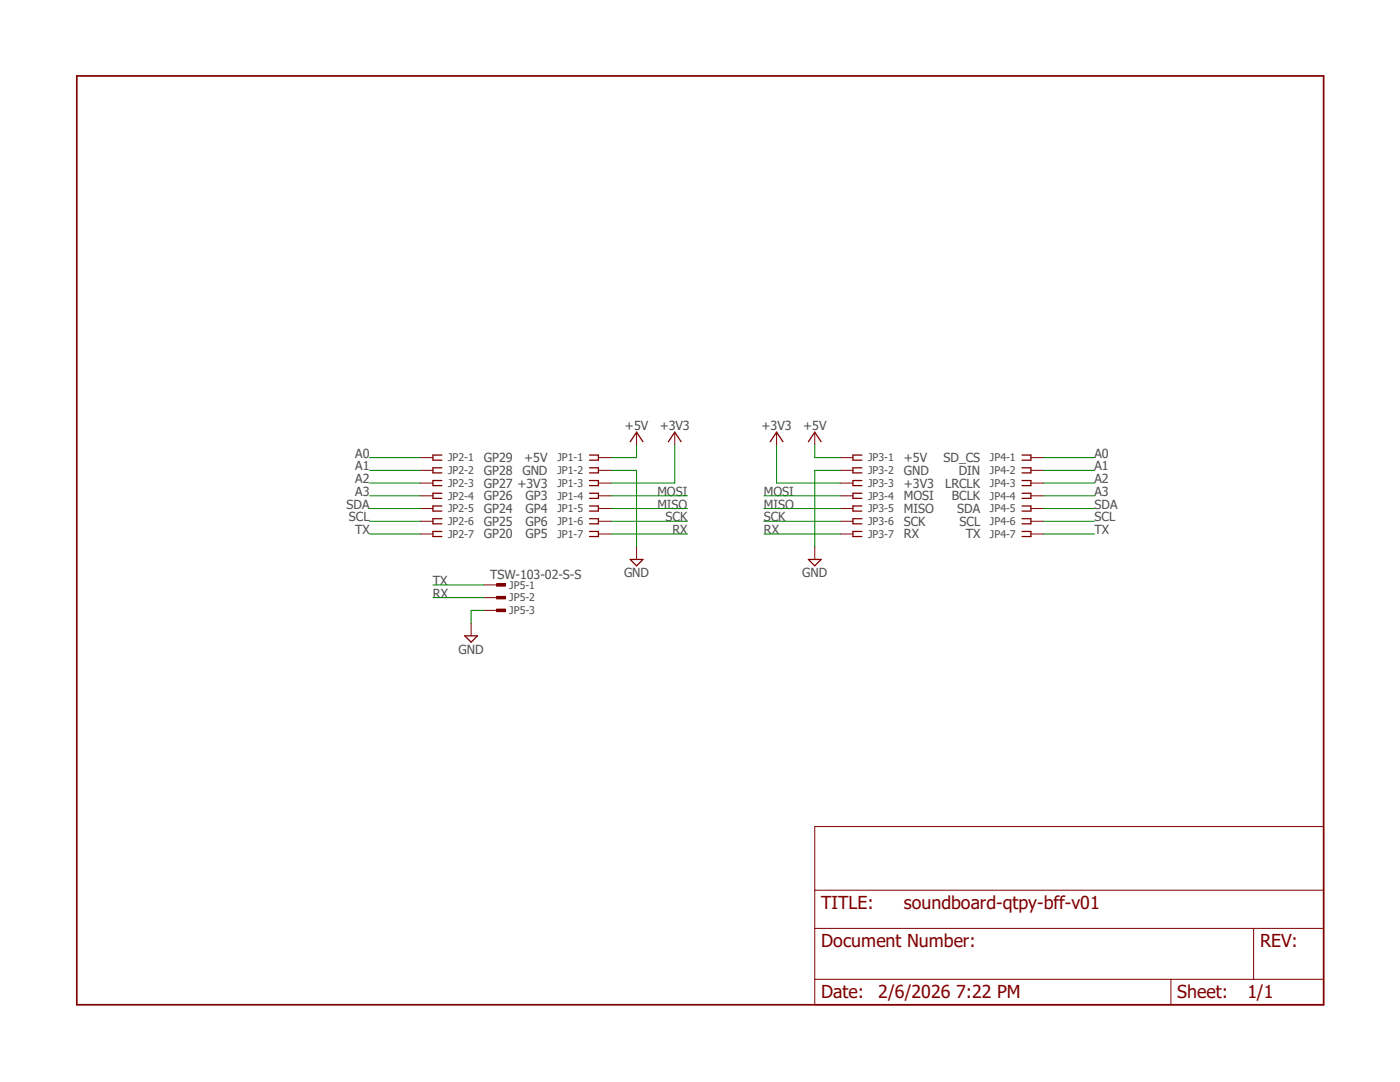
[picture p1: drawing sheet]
<?xml version="1.0" encoding="utf-8"?>
<!DOCTYPE eagle SYSTEM "eagle.dtd">
<eagle version="7.7.0">
<drawing>
<settings>
<setting alwaysvectorfont="no"/>
<setting verticaltext="up"/>
</settings>
<grid distance="0.1" unitdist="inch" unit="inch" style="lines" multiple="1" display="no" altdistance="0.01" altunitdist="inch" altunit="inch"/>
<schematic xreflabel="%F%N/%S.%C%R" xrefpart="/%S.%C%R">
<libraries>
<library name="supply2">
<symbols>
<symbol name="GND">
<wire x1="-1.27" y1="0" x2="1.27" y2="0" width="0.254" layer="94"/>
<wire x1="1.27" y1="0" x2="0" y2="-1.27" width="0.254" layer="94"/>
<wire x1="0" y1="-1.27" x2="-1.27" y2="0" width="0.254" layer="94"/>
<text x="-1.905" y="-3.175" size="1.778" layer="96">&gt;VALUE</text>
<pin name="GND" x="0" y="2.54" visible="off" length="short" direction="sup" rot="R270"/>
</symbol>
</symbols>
<devicesets>
<deviceset name="GND" prefix="SUPPLY">
<gates>
<gate name="GND" symbol="GND" x="0" y="0"/>
</gates>
<devices>
<device name="">
<technologies>
<technology name=""/>
</technologies>
</device>
</devices>
</deviceset>
</devicesets>
</library>
<library name="supply1">
<symbols>
<symbol name="+5V">
<wire x1="1.27" y1="-1.905" x2="0" y2="0" width="0.254" layer="94"/>
<wire x1="0" y1="0" x2="-1.27" y2="-1.905" width="0.254" layer="94"/>
<text x="-2.54" y="-5.08" size="1.778" layer="96" rot="R90">&gt;VALUE</text>
<pin name="+5V" x="0" y="-2.54" visible="off" length="short" direction="sup" rot="R90"/>
</symbol>
<symbol name="+3V3">
<wire x1="1.27" y1="-1.905" x2="0" y2="0" width="0.254" layer="94"/>
<wire x1="0" y1="0" x2="-1.27" y2="-1.905" width="0.254" layer="94"/>
<text x="-2.54" y="-5.08" size="1.778" layer="96" rot="R90">&gt;VALUE</text>
<pin name="+3V3" x="0" y="-2.54" visible="off" length="short" direction="sup" rot="R90"/>
</symbol>
</symbols>
<devicesets>
<deviceset name="+5V" prefix="P+">
<gates>
<gate name="1" symbol="+5V" x="0" y="0"/>
</gates>
<devices>
<device name="">
<technologies>
<technology name=""/>
</technologies>
</device>
</devices>
</deviceset>
<deviceset name="+3V3" prefix="+3V3">
<gates>
<gate name="G$1" symbol="+3V3" x="0" y="0"/>
</gates>
<devices>
<device name="">
<technologies>
<technology name=""/>
</technologies>
</device>
</devices>
</deviceset>
</devicesets>
</library>
<library name="con-samtec">
<symbols>
<symbol name="FPINV">
<wire x1="-1.778" y1="0.508" x2="0" y2="0.508" width="0.254" layer="94"/>
<wire x1="0" y1="0.508" x2="0" y2="-0.508" width="0.254" layer="94"/>
<wire x1="0" y1="-0.508" x2="-1.778" y2="-0.508" width="0.254" layer="94"/>
<text x="-2.54" y="2.54" size="1.778" layer="96">&gt;VALUE</text>
<text x="-3.048" y="0.762" size="1.524" layer="95" rot="R180">&gt;NAME</text>
<pin name="1" x="2.54" y="0" visible="off" length="short" direction="pas" rot="R180"/>
</symbol>
<symbol name="FPIN">
<wire x1="-1.778" y1="0.508" x2="0" y2="0.508" width="0.254" layer="94"/>
<wire x1="0" y1="0.508" x2="0" y2="-0.508" width="0.254" layer="94"/>
<wire x1="0" y1="-0.508" x2="-1.778" y2="-0.508" width="0.254" layer="94"/>
<text x="-3.048" y="0.762" size="1.524" layer="95" rot="R180">&gt;NAME</text>
<pin name="1" x="2.54" y="0" visible="off" length="short" direction="pas" rot="R180"/>
</symbol>
<symbol name="MPINV">
<text x="-1.27" y="1.27" size="1.778" layer="96">&gt;VALUE</text>
<text x="2.54" y="-0.762" size="1.524" layer="95">&gt;NAME</text>
<rectangle x1="0" y1="-0.254" x2="1.778" y2="0.254" layer="94"/>
<pin name="1" x="-2.54" y="0" visible="off" length="short" direction="pas"/>
</symbol>
<symbol name="MPIN">
<text x="2.54" y="-0.762" size="1.524" layer="95">&gt;NAME</text>
<rectangle x1="0" y1="-0.254" x2="1.778" y2="0.254" layer="94"/>
<pin name="1" x="-2.54" y="0" visible="off" length="short" direction="pas"/>
</symbol>
</symbols>
<devicesets>
<deviceset name="SSW-107-02-S-S" prefix="X">
<gates>
<gate name="-1" symbol="FPINV" x="0" y="7.62" addlevel="always"/>
<gate name="-2" symbol="FPIN" x="0" y="5.08" addlevel="always"/>
<gate name="-3" symbol="FPIN" x="0" y="2.54" addlevel="always"/>
<gate name="-4" symbol="FPIN" x="0" y="0" addlevel="always"/>
<gate name="-5" symbol="FPIN" x="0" y="-2.54" addlevel="always"/>
<gate name="-6" symbol="FPIN" x="0" y="-5.08" addlevel="always"/>
<gate name="-7" symbol="FPIN" x="0" y="-7.62" addlevel="always"/>
</gates>
<devices>
<device name="" package="SSW-107-02-S-S">
<connects>
<connect gate="-1" pin="1" pad="1"/>
<connect gate="-2" pin="1" pad="2"/>
<connect gate="-3" pin="1" pad="3"/>
<connect gate="-4" pin="1" pad="4"/>
<connect gate="-5" pin="1" pad="5"/>
<connect gate="-6" pin="1" pad="6"/>
<connect gate="-7" pin="1" pad="7"/>
</connects>
<technologies>
<technology name="">
<attribute name="MF" value="" constant="no"/>
<attribute name="MPN" value="SSW-107-02-S-S" constant="no"/>
<attribute name="OC_FARNELL" value="unknown" constant="no"/>
<attribute name="OC_NEWARK" value="11P9433" constant="no"/>
</technology>
</technologies>
</device>
<device name="-RA" package="SSW-107-02-S-S-RA">
<connects>
<connect gate="-1" pin="1" pad="1"/>
<connect gate="-2" pin="1" pad="2"/>
<connect gate="-3" pin="1" pad="3"/>
<connect gate="-4" pin="1" pad="4"/>
<connect gate="-5" pin="1" pad="5"/>
<connect gate="-6" pin="1" pad="6"/>
<connect gate="-7" pin="1" pad="7"/>
</connects>
<technologies>
<technology name="">
<attribute name="MF" value="" constant="no"/>
<attribute name="MPN" value="SSW-107-02-S-S-RA" constant="no"/>
<attribute name="OC_FARNELL" value="unknown" constant="no"/>
<attribute name="OC_NEWARK" value="11P9434" constant="no"/>
</technology>
</technologies>
</device>
</devices>
</deviceset>
<deviceset name="TSW-103-02-S-S" prefix="X">
<gates>
<gate name="-1" symbol="MPINV" x="-1.27" y="2.54" addlevel="always"/>
<gate name="-2" symbol="MPIN" x="-1.27" y="0" addlevel="always"/>
<gate name="-3" symbol="MPIN" x="-1.27" y="-2.54" addlevel="always"/>
</gates>
<devices>
<device name="" package="TSW-103-02-S-S">
<connects>
<connect gate="-1" pin="1" pad="1"/>
<connect gate="-2" pin="1" pad="2"/>
<connect gate="-3" pin="1" pad="3"/>
</connects>
<technologies>
<technology name="">
<attribute name="MF" value="" constant="no"/>
<attribute name="MPN" value="" constant="no"/>
<attribute name="OC_FARNELL" value="unknown" constant="no"/>
<attribute name="OC_NEWARK" value="unknown" constant="no"/>
</technology>
</technologies>
</device>
<device name="-RA" package="TSW-103-02-S-S-RA">
<connects>
<connect gate="-1" pin="1" pad="1"/>
<connect gate="-2" pin="1" pad="2"/>
<connect gate="-3" pin="1" pad="3"/>
</connects>
<technologies>
<technology name="">
<attribute name="MF" value="" constant="no"/>
<attribute name="MPN" value="" constant="no"/>
<attribute name="OC_FARNELL" value="unknown" constant="no"/>
<attribute name="OC_NEWARK" value="unknown" constant="no"/>
</technology>
</technologies>
</device>
</devices>
</deviceset>
</devicesets>
</library>
<library name="frames">
<symbols>
<symbol name="LETTER_L">
<frame x1="0" y1="0" x2="248.92" y2="185.42" columns="12" rows="17" layer="94" border-left="no" border-top="no" border-right="no" border-bottom="no"/>
</symbol>
<symbol name="DOCFIELD">
<wire x1="0" y1="0" x2="71.12" y2="0" width="0.1016" layer="94"/>
<wire x1="101.6" y1="15.24" x2="87.63" y2="15.24" width="0.1016" layer="94"/>
<wire x1="0" y1="0" x2="0" y2="5.08" width="0.1016" layer="94"/>
<wire x1="0" y1="5.08" x2="71.12" y2="5.08" width="0.1016" layer="94"/>
<wire x1="0" y1="5.08" x2="0" y2="15.24" width="0.1016" layer="94"/>
<wire x1="101.6" y1="15.24" x2="101.6" y2="5.08" width="0.1016" layer="94"/>
<wire x1="71.12" y1="5.08" x2="71.12" y2="0" width="0.1016" layer="94"/>
<wire x1="71.12" y1="5.08" x2="87.63" y2="5.08" width="0.1016" layer="94"/>
<wire x1="71.12" y1="0" x2="101.6" y2="0" width="0.1016" layer="94"/>
<wire x1="87.63" y1="15.24" x2="87.63" y2="5.08" width="0.1016" layer="94"/>
<wire x1="87.63" y1="15.24" x2="0" y2="15.24" width="0.1016" layer="94"/>
<wire x1="87.63" y1="5.08" x2="101.6" y2="5.08" width="0.1016" layer="94"/>
<wire x1="101.6" y1="5.08" x2="101.6" y2="0" width="0.1016" layer="94"/>
<wire x1="0" y1="15.24" x2="0" y2="22.86" width="0.1016" layer="94"/>
<wire x1="101.6" y1="35.56" x2="0" y2="35.56" width="0.1016" layer="94"/>
<wire x1="101.6" y1="35.56" x2="101.6" y2="22.86" width="0.1016" layer="94"/>
<wire x1="0" y1="22.86" x2="101.6" y2="22.86" width="0.1016" layer="94"/>
<wire x1="0" y1="22.86" x2="0" y2="35.56" width="0.1016" layer="94"/>
<wire x1="101.6" y1="22.86" x2="101.6" y2="15.24" width="0.1016" layer="94"/>
<text x="1.27" y="1.27" size="2.54" layer="94">Date:</text>
<text x="12.7" y="1.27" size="2.54" layer="94">&gt;LAST_DATE_TIME</text>
<text x="72.39" y="1.27" size="2.54" layer="94">Sheet:</text>
<text x="86.36" y="1.27" size="2.54" layer="94">&gt;SHEET</text>
<text x="88.9" y="11.43" size="2.54" layer="94">REV:</text>
<text x="1.27" y="19.05" size="2.54" layer="94">TITLE:</text>
<text x="1.27" y="11.43" size="2.54" layer="94">Document Number:</text>
<text x="17.78" y="19.05" size="2.54" layer="94">&gt;DRAWING_NAME</text>
</symbol>
</symbols>
<devicesets>
<deviceset name="LETTER_L" prefix="FRAME" uservalue="yes">
<gates>
<gate name="G$1" symbol="LETTER_L" x="0" y="0"/>
<gate name="G$2" symbol="DOCFIELD" x="147.32" y="0" addlevel="must"/>
</gates>
<devices>
<device name="">
<technologies>
<technology name=""/>
</technologies>
</device>
</devices>
</deviceset>
</devicesets>
</library>
</libraries>
<attributes>
</attributes>
<variantdefs>
</variantdefs>
<classes>
<class number="0" name="default" width="0" drill="0">
</class>
</classes>
<parts>
<part name="JP5" library="con-samtec" deviceset="TSW-103-02-S-S" device=""/>
<part name="SUPPLY5" library="supply2" deviceset="GND" device=""/>
<part name="JP1" library="con-samtec" deviceset="SSW-107-02-S-S" device=""/>
<part name="JP2" library="con-samtec" deviceset="SSW-107-02-S-S" device=""/>
<part name="P+2" library="supply1" deviceset="+5V" device=""/>
<part name="SUPPLY2" library="supply2" deviceset="GND" device=""/>
<part name="+3V3" library="supply1" deviceset="+3V3" device=""/>
<part name="JP3" library="con-samtec" deviceset="SSW-107-02-S-S" device=""/>
<part name="JP4" library="con-samtec" deviceset="SSW-107-02-S-S" device=""/>
<part name="P+4" library="supply1" deviceset="+5V" device=""/>
<part name="SUPPLY4" library="supply2" deviceset="GND" device=""/>
<part name="+3V2" library="supply1" deviceset="+3V3" device=""/>
<part name="FRAME1" library="frames" deviceset="LETTER_L" device=""/>
</parts>
<sheets>
<sheet>
<plain>
<text x="93.98" y="106.68" size="1.778" layer="97" rot="MR0" align="center-left">GND</text>
<text x="93.98" y="109.22" size="1.778" layer="97" rot="MR0" align="center-left">+5V</text>
<text x="81.28" y="109.22" size="1.778" layer="97" align="center-left">GP29</text>
<text x="81.28" y="106.68" size="1.778" layer="97" align="center-left">GP28</text>
<text x="81.28" y="104.14" size="1.778" layer="97" align="center-left">GP27</text>
<text x="93.98" y="104.14" size="1.778" layer="97" rot="MR0" align="center-left">+3V3</text>
<text x="93.98" y="101.6" size="1.778" layer="97" rot="MR0" align="center-left">GP3</text>
<text x="93.98" y="99.06" size="1.778" layer="97" rot="MR0" align="center-left">GP4</text>
<text x="93.98" y="96.52" size="1.778" layer="97" rot="MR0" align="center-left">GP6</text>
<text x="93.98" y="93.98" size="1.778" layer="97" rot="MR0" align="center-left">GP5</text>
<text x="81.28" y="101.6" size="1.778" layer="97" align="center-left">GP26</text>
<text x="81.28" y="99.06" size="1.778" layer="97" align="center-left">GP24</text>
<text x="81.28" y="96.52" size="1.778" layer="97" align="center-left">GP25</text>
<text x="81.28" y="93.98" size="1.778" layer="97" align="center-left">GP20</text>
<text x="165.1" y="106.68" size="1.778" layer="97" align="center-left">GND</text>
<text x="165.1" y="109.22" size="1.778" layer="97" align="center-left">+5V</text>
<text x="180.34" y="109.22" size="1.778" layer="97" rot="MR0" align="center-left">SD_CS</text>
<text x="180.34" y="106.68" size="1.778" layer="97" rot="MR0" align="center-left">DIN</text>
<text x="180.34" y="104.14" size="1.778" layer="97" rot="MR0" align="center-left">LRCLK</text>
<text x="165.1" y="104.14" size="1.778" layer="97" align="center-left">+3V3</text>
<text x="165.1" y="101.6" size="1.778" layer="97" align="center-left">MOSI</text>
<text x="165.1" y="99.06" size="1.778" layer="97" align="center-left">MISO</text>
<text x="165.1" y="96.52" size="1.778" layer="97" align="center-left">SCK</text>
<text x="165.1" y="93.98" size="1.778" layer="97" align="center-left">RX</text>
<text x="180.34" y="101.6" size="1.778" layer="97" rot="MR0" align="center-left">BCLK</text>
<text x="180.34" y="99.06" size="1.778" layer="97" rot="MR0" align="center-left">SDA</text>
<text x="180.34" y="96.52" size="1.778" layer="97" rot="MR0" align="center-left">SCL</text>
<text x="180.34" y="93.98" size="1.778" layer="97" rot="MR0" align="center-left">TX</text>
</plain>
<instances>
<instance part="JP5" gate="-1" x="83.82" y="83.82"/>
<instance part="JP5" gate="-2" x="83.82" y="81.28"/>
<instance part="JP5" gate="-3" x="83.82" y="78.74"/>
<instance part="SUPPLY5" gate="GND" x="78.74" y="73.66" smashed="yes">
<attribute name="VALUE" x="78.74" y="71.882" size="1.778" layer="96" align="top-center"/>
</instance>
<instance part="JP1" gate="-1" x="104.14" y="109.22" smashed="yes">
<attribute name="NAME" x="101.092" y="109.982" size="1.524" layer="95" rot="R180"/>
</instance>
<instance part="JP1" gate="-2" x="104.14" y="106.68"/>
<instance part="JP1" gate="-3" x="104.14" y="104.14"/>
<instance part="JP1" gate="-4" x="104.14" y="101.6"/>
<instance part="JP1" gate="-5" x="104.14" y="99.06"/>
<instance part="JP1" gate="-6" x="104.14" y="96.52"/>
<instance part="JP1" gate="-7" x="104.14" y="93.98"/>
<instance part="JP2" gate="-1" x="71.12" y="109.22" smashed="yes" rot="MR0">
<attribute name="NAME" x="74.168" y="109.982" size="1.524" layer="95" rot="MR180"/>
</instance>
<instance part="JP2" gate="-2" x="71.12" y="106.68" rot="MR0"/>
<instance part="JP2" gate="-3" x="71.12" y="104.14" rot="MR0"/>
<instance part="JP2" gate="-4" x="71.12" y="101.6" rot="MR0"/>
<instance part="JP2" gate="-5" x="71.12" y="99.06" rot="MR0"/>
<instance part="JP2" gate="-6" x="71.12" y="96.52" rot="MR0"/>
<instance part="JP2" gate="-7" x="71.12" y="93.98" rot="MR0"/>
<instance part="P+2" gate="1" x="111.76" y="114.3" smashed="yes">
<attribute name="VALUE" x="111.76" y="114.808" size="1.778" layer="96" align="bottom-center"/>
</instance>
<instance part="SUPPLY2" gate="GND" x="111.76" y="88.9" smashed="yes">
<attribute name="VALUE" x="111.76" y="87.122" size="1.778" layer="96" align="top-center"/>
</instance>
<instance part="+3V3" gate="G$1" x="119.38" y="114.3" smashed="yes" rot="MR0">
<attribute name="VALUE" x="119.38" y="114.808" size="1.778" layer="96" rot="MR0" align="bottom-center"/>
</instance>
<instance part="JP3" gate="-1" x="154.94" y="109.22" smashed="yes" rot="MR0">
<attribute name="NAME" x="157.988" y="109.982" size="1.524" layer="95" rot="MR180"/>
</instance>
<instance part="JP3" gate="-2" x="154.94" y="106.68" rot="MR0"/>
<instance part="JP3" gate="-3" x="154.94" y="104.14" rot="MR0"/>
<instance part="JP3" gate="-4" x="154.94" y="101.6" rot="MR0"/>
<instance part="JP3" gate="-5" x="154.94" y="99.06" rot="MR0"/>
<instance part="JP3" gate="-6" x="154.94" y="96.52" rot="MR0"/>
<instance part="JP3" gate="-7" x="154.94" y="93.98" rot="MR0"/>
<instance part="JP4" gate="-1" x="190.5" y="109.22" smashed="yes">
<attribute name="NAME" x="187.452" y="109.982" size="1.524" layer="95" rot="R180"/>
</instance>
<instance part="JP4" gate="-2" x="190.5" y="106.68"/>
<instance part="JP4" gate="-3" x="190.5" y="104.14"/>
<instance part="JP4" gate="-4" x="190.5" y="101.6"/>
<instance part="JP4" gate="-5" x="190.5" y="99.06"/>
<instance part="JP4" gate="-6" x="190.5" y="96.52"/>
<instance part="JP4" gate="-7" x="190.5" y="93.98"/>
<instance part="P+4" gate="1" x="147.32" y="114.3" smashed="yes" rot="MR0">
<attribute name="VALUE" x="147.32" y="114.808" size="1.778" layer="96" rot="MR0" align="bottom-center"/>
</instance>
<instance part="SUPPLY4" gate="GND" x="147.32" y="88.9" smashed="yes" rot="MR0">
<attribute name="VALUE" x="147.32" y="87.122" size="1.778" layer="96" rot="MR0" align="top-center"/>
</instance>
<instance part="+3V2" gate="G$1" x="139.7" y="114.3" smashed="yes">
<attribute name="VALUE" x="139.7" y="114.808" size="1.778" layer="96" align="bottom-center"/>
</instance>
<instance part="FRAME1" gate="G$1" x="0" y="0"/>
<instance part="FRAME1" gate="G$2" x="147.32" y="0"/>
</instances>
<busses>
</busses>
<nets>
<net name="GND" class="0">
<segment>
<pinref part="JP5" gate="-3" pin="1"/>
<wire x1="81.28" y1="78.74" x2="78.74" y2="78.74" width="0.1524" layer="91"/>
<wire x1="78.74" y1="78.74" x2="78.74" y2="76.2" width="0.1524" layer="91"/>
<pinref part="SUPPLY5" gate="GND" pin="GND"/>
</segment>
<segment>
<pinref part="JP1" gate="-2" pin="1"/>
<wire x1="106.68" y1="106.68" x2="111.76" y2="106.68" width="0.1524" layer="91"/>
<wire x1="111.76" y1="106.68" x2="111.76" y2="91.44" width="0.1524" layer="91"/>
<pinref part="SUPPLY2" gate="GND" pin="GND"/>
</segment>
<segment>
<pinref part="JP3" gate="-2" pin="1"/>
<wire x1="152.4" y1="106.68" x2="147.32" y2="106.68" width="0.1524" layer="91"/>
<wire x1="147.32" y1="106.68" x2="147.32" y2="91.44" width="0.1524" layer="91"/>
<pinref part="SUPPLY4" gate="GND" pin="GND"/>
</segment>
</net>
<net name="+5V" class="0">
<segment>
<pinref part="P+2" gate="1" pin="+5V"/>
<wire x1="111.76" y1="111.76" x2="111.76" y2="109.22" width="0.1524" layer="91"/>
<pinref part="JP1" gate="-1" pin="1"/>
<wire x1="111.76" y1="109.22" x2="106.68" y2="109.22" width="0.1524" layer="91"/>
</segment>
<segment>
<pinref part="P+4" gate="1" pin="+5V"/>
<wire x1="147.32" y1="111.76" x2="147.32" y2="109.22" width="0.1524" layer="91"/>
<pinref part="JP3" gate="-1" pin="1"/>
<wire x1="147.32" y1="109.22" x2="152.4" y2="109.22" width="0.1524" layer="91"/>
</segment>
</net>
<net name="+3V3" class="0">
<segment>
<pinref part="JP1" gate="-3" pin="1"/>
<wire x1="106.68" y1="104.14" x2="119.38" y2="104.14" width="0.1524" layer="91"/>
<wire x1="119.38" y1="104.14" x2="119.38" y2="111.76" width="0.1524" layer="91"/>
<pinref part="+3V3" gate="G$1" pin="+3V3"/>
</segment>
<segment>
<pinref part="JP3" gate="-3" pin="1"/>
<wire x1="152.4" y1="104.14" x2="139.7" y2="104.14" width="0.1524" layer="91"/>
<wire x1="139.7" y1="104.14" x2="139.7" y2="111.76" width="0.1524" layer="91"/>
<pinref part="+3V2" gate="G$1" pin="+3V3"/>
</segment>
</net>
<net name="MOSI" class="0">
<segment>
<pinref part="JP1" gate="-4" pin="1"/>
<wire x1="106.68" y1="101.6" x2="121.92" y2="101.6" width="0.1524" layer="91"/>
<label x="121.92" y="101.6" size="1.778" layer="95" rot="MR0"/>
</segment>
<segment>
<pinref part="JP3" gate="-4" pin="1"/>
<wire x1="152.4" y1="101.6" x2="137.16" y2="101.6" width="0.1524" layer="91"/>
<label x="137.16" y="101.6" size="1.778" layer="95"/>
</segment>
</net>
<net name="MISO" class="0">
<segment>
<pinref part="JP1" gate="-5" pin="1"/>
<wire x1="106.68" y1="99.06" x2="121.92" y2="99.06" width="0.1524" layer="91"/>
<label x="121.92" y="99.06" size="1.778" layer="95" rot="MR0"/>
</segment>
<segment>
<pinref part="JP3" gate="-5" pin="1"/>
<wire x1="152.4" y1="99.06" x2="137.16" y2="99.06" width="0.1524" layer="91"/>
<label x="137.16" y="99.06" size="1.778" layer="95"/>
</segment>
</net>
<net name="SCK" class="0">
<segment>
<pinref part="JP1" gate="-6" pin="1"/>
<wire x1="106.68" y1="96.52" x2="121.92" y2="96.52" width="0.1524" layer="91"/>
<label x="121.92" y="96.52" size="1.778" layer="95" rot="MR0"/>
</segment>
<segment>
<pinref part="JP3" gate="-6" pin="1"/>
<wire x1="152.4" y1="96.52" x2="137.16" y2="96.52" width="0.1524" layer="91"/>
<label x="137.16" y="96.52" size="1.778" layer="95"/>
</segment>
</net>
<net name="RX" class="0">
<segment>
<pinref part="JP1" gate="-7" pin="1"/>
<wire x1="106.68" y1="93.98" x2="121.92" y2="93.98" width="0.1524" layer="91"/>
<label x="121.92" y="93.98" size="1.778" layer="95" rot="MR0"/>
</segment>
<segment>
<pinref part="JP3" gate="-7" pin="1"/>
<wire x1="152.4" y1="93.98" x2="137.16" y2="93.98" width="0.1524" layer="91"/>
<label x="137.16" y="93.98" size="1.778" layer="95"/>
</segment>
<segment>
<pinref part="JP5" gate="-2" pin="1"/>
<wire x1="81.28" y1="81.28" x2="71.12" y2="81.28" width="0.1524" layer="91"/>
<label x="71.12" y="81.28" size="1.778" layer="95"/>
</segment>
</net>
<net name="TX" class="0">
<segment>
<pinref part="JP2" gate="-7" pin="1"/>
<wire x1="68.58" y1="93.98" x2="58.42" y2="93.98" width="0.1524" layer="91"/>
<label x="58.42" y="93.98" size="1.778" layer="95" rot="MR0"/>
</segment>
<segment>
<pinref part="JP4" gate="-7" pin="1"/>
<wire x1="193.04" y1="93.98" x2="203.2" y2="93.98" width="0.1524" layer="91"/>
<label x="203.2" y="93.98" size="1.778" layer="95"/>
</segment>
<segment>
<pinref part="JP5" gate="-1" pin="1"/>
<wire x1="81.28" y1="83.82" x2="71.12" y2="83.82" width="0.1524" layer="91"/>
<label x="71.12" y="83.82" size="1.778" layer="95"/>
</segment>
</net>
<net name="SCL" class="0">
<segment>
<pinref part="JP2" gate="-6" pin="1"/>
<wire x1="68.58" y1="96.52" x2="58.42" y2="96.52" width="0.1524" layer="91"/>
<label x="58.42" y="96.52" size="1.778" layer="95" rot="MR0"/>
</segment>
<segment>
<pinref part="JP4" gate="-6" pin="1"/>
<wire x1="193.04" y1="96.52" x2="203.2" y2="96.52" width="0.1524" layer="91"/>
<label x="203.2" y="96.52" size="1.778" layer="95"/>
</segment>
</net>
<net name="SDA" class="0">
<segment>
<pinref part="JP2" gate="-5" pin="1"/>
<wire x1="68.58" y1="99.06" x2="58.42" y2="99.06" width="0.1524" layer="91"/>
<label x="58.42" y="99.06" size="1.778" layer="95" rot="MR0"/>
</segment>
<segment>
<pinref part="JP4" gate="-5" pin="1"/>
<wire x1="193.04" y1="99.06" x2="203.2" y2="99.06" width="0.1524" layer="91"/>
<label x="203.2" y="99.06" size="1.778" layer="95"/>
</segment>
</net>
<net name="A3" class="0">
<segment>
<pinref part="JP2" gate="-4" pin="1"/>
<wire x1="68.58" y1="101.6" x2="58.42" y2="101.6" width="0.1524" layer="91"/>
<label x="58.42" y="101.6" size="1.778" layer="95" rot="MR0"/>
</segment>
<segment>
<pinref part="JP4" gate="-4" pin="1"/>
<wire x1="193.04" y1="101.6" x2="203.2" y2="101.6" width="0.1524" layer="91"/>
<label x="203.2" y="101.6" size="1.778" layer="95"/>
</segment>
</net>
<net name="A2" class="0">
<segment>
<pinref part="JP2" gate="-3" pin="1"/>
<wire x1="68.58" y1="104.14" x2="58.42" y2="104.14" width="0.1524" layer="91"/>
<label x="58.42" y="104.14" size="1.778" layer="95" rot="MR0"/>
</segment>
<segment>
<pinref part="JP4" gate="-3" pin="1"/>
<wire x1="193.04" y1="104.14" x2="203.2" y2="104.14" width="0.1524" layer="91"/>
<label x="203.2" y="104.14" size="1.778" layer="95"/>
</segment>
</net>
<net name="A1" class="0">
<segment>
<pinref part="JP2" gate="-2" pin="1"/>
<wire x1="68.58" y1="106.68" x2="58.42" y2="106.68" width="0.1524" layer="91"/>
<label x="58.42" y="106.68" size="1.778" layer="95" rot="MR0"/>
</segment>
<segment>
<pinref part="JP4" gate="-2" pin="1"/>
<wire x1="193.04" y1="106.68" x2="203.2" y2="106.68" width="0.1524" layer="91"/>
<label x="203.2" y="106.68" size="1.778" layer="95"/>
</segment>
</net>
<net name="A0" class="0">
<segment>
<pinref part="JP2" gate="-1" pin="1"/>
<wire x1="68.58" y1="109.22" x2="58.42" y2="109.22" width="0.1524" layer="91"/>
<label x="58.42" y="109.22" size="1.778" layer="95" rot="MR0"/>
</segment>
<segment>
<pinref part="JP4" gate="-1" pin="1"/>
<wire x1="193.04" y1="109.22" x2="203.2" y2="109.22" width="0.1524" layer="91"/>
<label x="203.2" y="109.22" size="1.778" layer="95"/>
</segment>
</net>
</nets>
</sheet>
</sheets>
</schematic>
</drawing>
</eagle>
